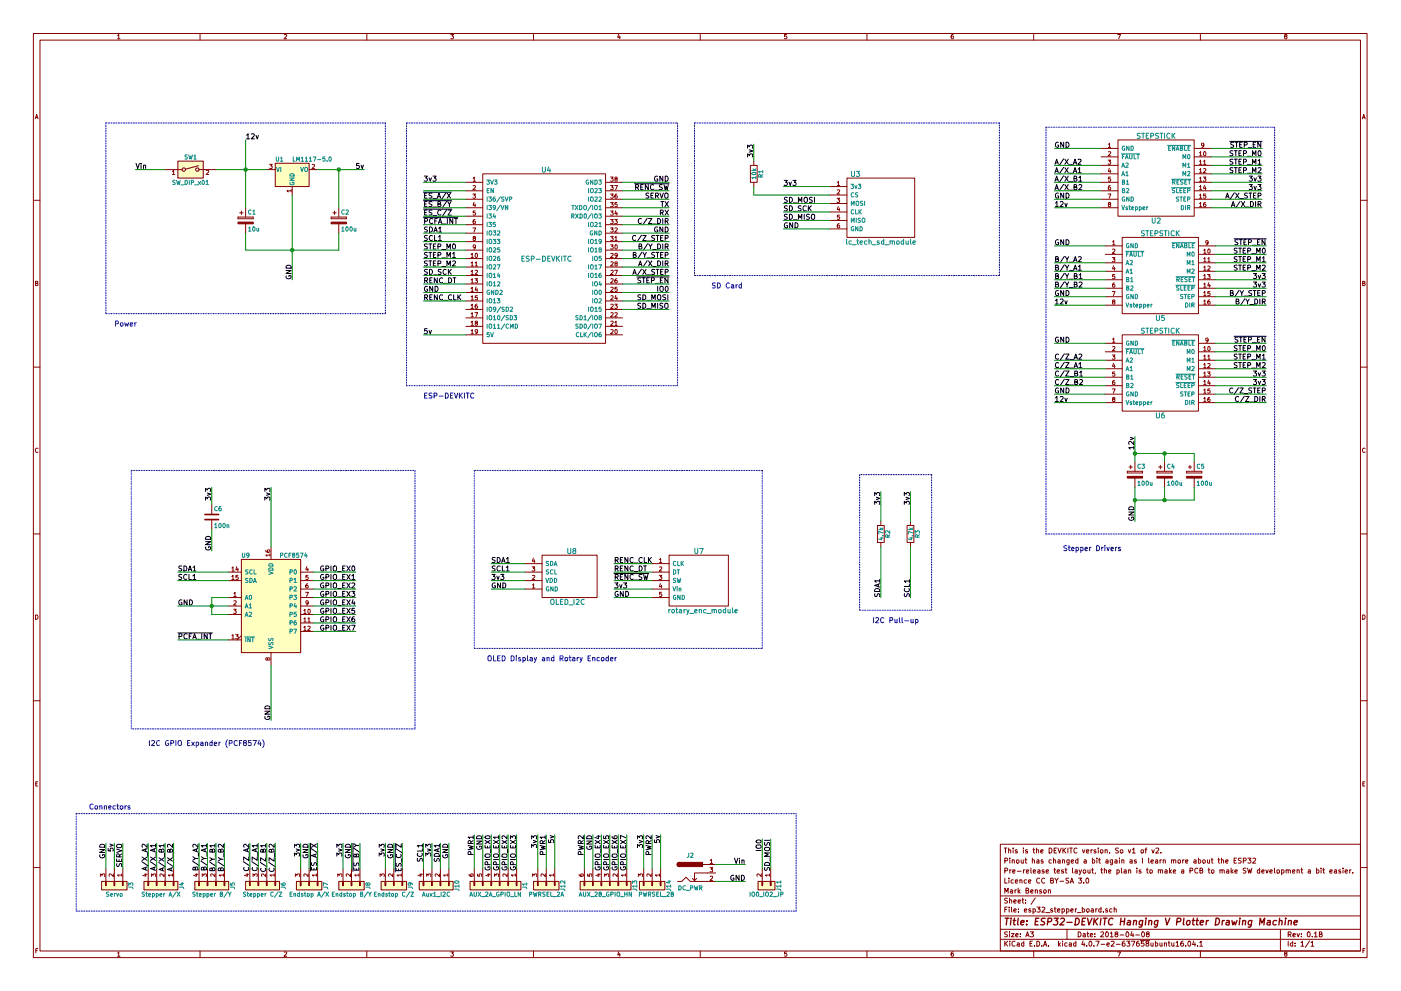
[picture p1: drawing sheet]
EESchema Schematic File Version 2
LIBS:power
LIBS:device
LIBS:switches
LIBS:relays
LIBS:motors
LIBS:transistors
LIBS:conn
LIBS:linear
LIBS:regul
LIBS:74xx
LIBS:cmos4000
LIBS:adc-dac
LIBS:memory
LIBS:xilinx
LIBS:microcontrollers
LIBS:dsp
LIBS:microchip
LIBS:analog_switches
LIBS:motorola
LIBS:texas
LIBS:intel
LIBS:audio
LIBS:interface
LIBS:digital-audio
LIBS:philips
LIBS:display
LIBS:cypress
LIBS:siliconi
LIBS:opto
LIBS:atmel
LIBS:contrib
LIBS:valves
LIBS:custom
LIBS:esp32_stepper_board-cache
EELAYER 25 0
EELAYER END
$Descr A3 16535 11693
encoding utf-8
Sheet 1 1
Title "ESP32-DEVKITC Hanging V Plotter Drawing Machine"
Date "2018-04-08"
Rev "0.1B"
Comp "Mark Benson"
Comment1 "Licence CC BY-SA 3.0"
Comment2 "Pre-release test layout, the plan is to make a PCB to make SW development a bit easier."
Comment3 "Pinout has changed a bit again as I learn more about the ESP32"
Comment4 "This is the DEVKITC version. So v1 of v2."
$EndDescr
Text Label 9250 2500 0    60   ~ 0
SD_SCK
Text Label 9250 2200 0    60   ~ 0
3v3
Text Label 9250 2700 0    60   ~ 0
GND
Text Label 9250 2400 0    60   ~ 0
SD_MOSI
Text Label 9250 2600 0    60   ~ 0
SD_MISO
$Comp
L R R1
U 1 1
P 8900 2050
F 0 "R1" V 8980 2050 50  0000 C CNN
F 1 "10k" V 8900 2050 50  0000 C CNN
F 2 "Resistors_ThroughHole:R_Axial_DIN0204_L3.6mm_D1.6mm_P1.90mm_Vertical" V 8830 2050 50  0001 C CNN
F 3 "" H 8900 2050 50  0001 C CNN
	1    8900 2050
	1    0    0    -1  
$EndComp
Text Label 7900 3650 2    60   ~ 0
SD_MISO
Text Label 5000 3250 0    60   ~ 0
SD_SCK
Text Label 7900 3550 2    60   ~ 0
SD_MOSI
Text Label 5000 3450 0    60   ~ 0
GND
Text Label 7900 2150 2    60   ~ 0
GND
Text Label 7900 2750 2    60   ~ 0
GND
Text Label 5000 2150 0    60   ~ 0
3v3
$Comp
L STEPSTICK U2
U 1 1
P 13650 2100
F 0 "U2" H 13650 1600 60  0000 C CNN
F 1 "STEPSTICK" H 13650 2600 60  0000 C CNN
F 2 "custom:Stepstick" H 13700 1650 60  0001 C CNN
F 3 "" H 13700 1650 60  0000 C CNN
	1    13650 2100
	1    0    0    -1  
$EndComp
$Comp
L STEPSTICK U5
U 1 1
P 13700 3250
F 0 "U5" H 13700 2750 60  0000 C CNN
F 1 "STEPSTICK" H 13700 3750 60  0000 C CNN
F 2 "custom:Stepstick" H 13750 2800 60  0001 C CNN
F 3 "" H 13750 2800 60  0000 C CNN
	1    13700 3250
	1    0    0    -1  
$EndComp
$Comp
L STEPSTICK U6
U 1 1
P 13700 4400
F 0 "U6" H 13700 3900 60  0000 C CNN
F 1 "STEPSTICK" H 13700 4900 60  0000 C CNN
F 2 "custom:Stepstick" H 13750 3950 60  0001 C CNN
F 3 "" H 13750 3950 60  0000 C CNN
	1    13700 4400
	1    0    0    -1  
$EndComp
Text Label 12450 1750 0    60   ~ 0
GND
Text Label 12450 2450 0    60   ~ 0
12v
Text Label 12450 2350 0    60   ~ 0
GND
Text Label 12450 2900 0    60   ~ 0
GND
Text Label 12450 3500 0    60   ~ 0
GND
Text Label 12450 4050 0    60   ~ 0
GND
Text Label 12450 4650 0    60   ~ 0
GND
Text Label 12450 3600 0    60   ~ 0
12v
Text Label 12450 4750 0    60   ~ 0
12v
Text Label 12450 1950 0    60   ~ 0
A/X_A2
Text Label 12450 2050 0    60   ~ 0
A/X_A1
Text Label 12450 2150 0    60   ~ 0
A/X_B1
Text Label 12450 2250 0    60   ~ 0
A/X_B2
Text Label 14900 1750 2    60   ~ 0
~STEP_EN
Text Label 14900 1850 2    60   ~ 0
STEP_M0
Text Label 14900 1950 2    60   ~ 0
STEP_M1
Text Label 14900 2050 2    60   ~ 0
STEP_M2
Text Label 14900 2350 2    60   ~ 0
A/X_STEP
Text Label 14900 2450 2    60   ~ 0
A/X_DIR
Text Label 12450 3100 0    60   ~ 0
B/Y_A2
Text Label 12450 3200 0    60   ~ 0
B/Y_A1
Text Label 12450 3300 0    60   ~ 0
B/Y_B1
Text Label 12450 3400 0    60   ~ 0
B/Y_B2
Text Label 12450 4250 0    60   ~ 0
C/Z_A2
Text Label 12450 4350 0    60   ~ 0
C/Z_A1
Text Label 12450 4450 0    60   ~ 0
C/Z_B1
Text Label 12450 4550 0    60   ~ 0
C/Z_B2
Text Label 14950 2900 2    60   ~ 0
~STEP_EN
Text Label 14950 4050 2    60   ~ 0
~STEP_EN
Text Label 14950 3000 2    60   ~ 0
STEP_M0
Text Label 14950 3100 2    60   ~ 0
STEP_M1
Text Label 14950 3200 2    60   ~ 0
STEP_M2
Text Label 14950 3500 2    60   ~ 0
B/Y_STEP
Text Label 14950 3600 2    60   ~ 0
B/Y_DIR
Text Label 14950 4150 2    60   ~ 0
STEP_M0
Text Label 14950 4250 2    60   ~ 0
STEP_M1
Text Label 14950 4350 2    60   ~ 0
STEP_M2
Text Label 14950 4650 2    60   ~ 0
C/Z_STEP
Text Label 14950 4750 2    60   ~ 0
C/Z_DIR
Text Label 7900 3350 2    60   ~ 0
~STEP_EN
Text Label 7900 2450 2    60   ~ 0
TX
Text Label 7900 2550 2    60   ~ 0
RX
Text Label 7900 3150 2    60   ~ 0
A/X_DIR
Text Label 7900 3050 2    60   ~ 0
B/Y_STEP
Text Label 7900 2950 2    60   ~ 0
B/Y_DIR
Text Label 7900 2850 2    60   ~ 0
C/Z_STEP
Text Label 7900 2650 2    60   ~ 0
C/Z_DIR
Text Label 7900 2350 2    60   ~ 0
SERVO
Text Label 7250 6950 0    60   ~ 0
3v3
Text Label 7250 7050 0    60   ~ 0
GND
Text Label 7250 6850 0    60   ~ 0
~RENC_SW
Text Label 7250 6750 0    60   ~ 0
RENC_DT
Text Label 7250 6650 0    60   ~ 0
RENC_CLK
$Comp
L Conn_01x03 J3
U 1 1
P 1350 10450
F 0 "J3" H 1350 10650 50  0000 C CNN
F 1 "Servo" V 1450 10450 50  0000 C CNN
F 2 "Connectors_JST:JST_PH_B3B-PH-K_03x2.00mm_Straight" H 1350 10450 50  0001 C CNN
F 3 "" H 1350 10450 50  0001 C CNN
	1    1350 10450
	0    1    1    0   
$EndComp
Text Label 1450 9950 3    60   ~ 0
SERVO
Text Label 1350 9950 3    60   ~ 0
5v
Text Label 1250 9950 3    60   ~ 0
GND
$Comp
L Conn_01x04 J4
U 1 1
P 1950 10450
F 0 "J4" H 1950 10650 50  0000 C CNN
F 1 "Stepper A/X" V 2050 10400 50  0000 C CNN
F 2 "Connectors_JST:JST_PH_B4B-PH-K_04x2.00mm_Straight" H 1950 10450 50  0001 C CNN
F 3 "" H 1950 10450 50  0001 C CNN
	1    1950 10450
	0    1    1    0   
$EndComp
Text Label 1750 9950 3    60   ~ 0
A/X_A2
Text Label 1850 9950 3    60   ~ 0
A/X_A1
Text Label 1950 9950 3    60   ~ 0
A/X_B1
Text Label 2050 9950 3    60   ~ 0
A/X_B2
$Comp
L Conn_01x04 J5
U 1 1
P 2550 10450
F 0 "J5" H 2550 10650 50  0000 C CNN
F 1 "Stepper B/Y" V 2650 10400 50  0000 C CNN
F 2 "Connectors_JST:JST_PH_B4B-PH-K_04x2.00mm_Straight" H 2550 10450 50  0001 C CNN
F 3 "" H 2550 10450 50  0001 C CNN
	1    2550 10450
	0    1    1    0   
$EndComp
Text Label 2350 9950 3    60   ~ 0
B/Y_A2
Text Label 2450 9950 3    60   ~ 0
B/Y_A1
Text Label 2550 9950 3    60   ~ 0
B/Y_B1
Text Label 2650 9950 3    60   ~ 0
B/Y_B2
$Comp
L Conn_01x04 J6
U 1 1
P 3150 10450
F 0 "J6" H 3150 10650 50  0000 C CNN
F 1 "Stepper C/Z" V 3250 10400 50  0000 C CNN
F 2 "Connectors_JST:JST_PH_B4B-PH-K_04x2.00mm_Straight" H 3150 10450 50  0001 C CNN
F 3 "" H 3150 10450 50  0001 C CNN
	1    3150 10450
	0    1    1    0   
$EndComp
Text Label 2950 9950 3    60   ~ 0
C/Z_A2
Text Label 3050 9950 3    60   ~ 0
C/Z_A1
Text Label 3150 9950 3    60   ~ 0
C/Z_B1
Text Label 3250 9950 3    60   ~ 0
C/Z_B2
$Comp
L Jack-DC J2
U 1 1
P 8150 10300
F 0 "J2" H 8150 10510 50  0000 C CNN
F 1 "DC_PWR" H 8150 10125 50  0000 C CNN
F 2 "Connect:BARREL_JACK" H 8200 10260 50  0001 C CNN
F 3 "" H 8200 10260 50  0001 C CNN
	1    8150 10300
	1    0    0    -1  
$EndComp
Text Label 8800 10400 2    60   ~ 0
GND
Text Label 8800 10200 2    60   ~ 0
Vin
$Comp
L OLED_I2C U8
U 1 1
P 6750 6800
F 0 "U8" H 6750 7100 60  0000 C CNN
F 1 "OLED_I2C" H 6700 6500 60  0000 C CNN
F 2 "custom:ssd1306_oled_0.96in" H 6650 7000 60  0001 C CNN
F 3 "" H 6650 7000 60  0001 C CNN
	1    6750 6800
	1    0    0    -1  
$EndComp
Text Label 5800 6950 0    60   ~ 0
GND
Text Label 5800 6850 0    60   ~ 0
3v3
$Comp
L Conn_01x03 J7
U 1 1
P 3650 10450
F 0 "J7" H 3650 10650 50  0000 C CNN
F 1 "Endstop A/X" V 3750 10450 50  0000 C CNN
F 2 "Connectors_JST:JST_PH_B3B-PH-K_03x2.00mm_Straight" H 3650 10450 50  0001 C CNN
F 3 "" H 3650 10450 50  0001 C CNN
	1    3650 10450
	0    1    1    0   
$EndComp
Text Label 3750 9950 3    60   ~ 0
~ES_A/X
Text Label 3650 9950 3    60   ~ 0
GND
Text Label 3550 9950 3    60   ~ 0
3v3
$Comp
L Conn_01x03 J8
U 1 1
P 4150 10450
F 0 "J8" H 4150 10650 50  0000 C CNN
F 1 "Endstop B/Y" V 4250 10450 50  0000 C CNN
F 2 "Connectors_JST:JST_PH_B3B-PH-K_03x2.00mm_Straight" H 4150 10450 50  0001 C CNN
F 3 "" H 4150 10450 50  0001 C CNN
	1    4150 10450
	0    1    1    0   
$EndComp
Text Label 4250 9950 3    60   ~ 0
~ES_B/Y
Text Label 4150 9950 3    60   ~ 0
GND
Text Label 4050 9950 3    60   ~ 0
3v3
$Comp
L Conn_01x03 J9
U 1 1
P 4650 10450
F 0 "J9" H 4650 10650 50  0000 C CNN
F 1 "Endstop C/Z" V 4750 10450 50  0000 C CNN
F 2 "Connectors_JST:JST_PH_B3B-PH-K_03x2.00mm_Straight" H 4650 10450 50  0001 C CNN
F 3 "" H 4650 10450 50  0001 C CNN
	1    4650 10450
	0    1    1    0   
$EndComp
Text Label 4750 9950 3    60   ~ 0
~ES_C/Z
Text Label 4650 9950 3    60   ~ 0
GND
Text Label 4550 9950 3    60   ~ 0
3v3
Text Label 5800 6650 0    60   ~ 0
SDA1
Text Label 5800 6750 0    60   ~ 0
SCL1
Text Notes 5750 7800 0    60   ~ 0
OLED Display and Rotary Encoder
Text Notes 1050 9550 0    60   ~ 0
Connectors
Text Notes 5000 4700 0    60   ~ 0
ESP-DEVKITC
Text Notes 12550 6500 0    60   ~ 0
Stepper Drivers
Text Notes 8400 3400 0    60   ~ 0
SD Card
$Comp
L PCF8574 U9
U 1 1
P 3200 7150
F 0 "U9" H 2850 7750 50  0000 L CNN
F 1 "PCF8574" H 3300 7750 50  0000 L CNN
F 2 "Housings_DIP:DIP-16_W7.62mm" H 3200 7150 50  0001 C CNN
F 3 "" H 3200 7150 50  0001 C CNN
	1    3200 7150
	1    0    0    -1  
$EndComp
Text Label 3200 8500 1    60   ~ 0
GND
Text Label 2500 5750 3    60   ~ 0
3v3
Text Label 2100 7150 0    60   ~ 0
GND
Text Label 2100 6750 0    60   ~ 0
SDA1
Text Label 2100 6850 0    60   ~ 0
SCL1
Text Label 5000 2750 0    60   ~ 0
SDA1
Text Label 5000 2850 0    60   ~ 0
SCL1
Text Label 2100 7550 0    60   ~ 0
~PCFA_INT
Text Label 5000 2650 0    60   ~ 0
~PCFA_INT
Text Notes 1750 8800 0    60   ~ 0
I2C GPIO Expander (PCF8574)
$Comp
L CP C3
U 1 1
P 13400 5600
F 0 "C3" H 13425 5700 50  0000 L CNN
F 1 "100u" H 13425 5500 50  0000 L CNN
F 2 "custom:C_Radial_lying_flat_D8_L11_P2.5" H 13438 5450 50  0001 C CNN
F 3 "" H 13400 5600 50  0001 C CNN
	1    13400 5600
	1    0    0    -1  
$EndComp
$Comp
L CP C4
U 1 1
P 13750 5600
F 0 "C4" H 13775 5700 50  0000 L CNN
F 1 "100u" H 13775 5500 50  0000 L CNN
F 2 "custom:C_Radial_lying_flat_D8_L11_P2.5" H 13788 5450 50  0001 C CNN
F 3 "" H 13750 5600 50  0001 C CNN
	1    13750 5600
	1    0    0    -1  
$EndComp
$Comp
L CP C5
U 1 1
P 14100 5600
F 0 "C5" H 14125 5700 50  0000 L CNN
F 1 "100u" H 14125 5500 50  0000 L CNN
F 2 "custom:C_Radial_lying_flat_D8_L11_P2.5" H 14138 5450 50  0001 C CNN
F 3 "" H 14100 5600 50  0001 C CNN
	1    14100 5600
	1    0    0    -1  
$EndComp
Text Label 13400 6150 1    60   ~ 0
GND
Text Label 13400 5150 3    60   ~ 0
12v
$Comp
L C C6
U 1 1
P 2500 6100
F 0 "C6" H 2525 6200 50  0000 L CNN
F 1 "100n" H 2525 6000 50  0000 L CNN
F 2 "Capacitors_ThroughHole:C_Disc_D4.3mm_W1.9mm_P5.00mm" H 2538 5950 50  0001 C CNN
F 3 "" H 2500 6100 50  0001 C CNN
	1    2500 6100
	1    0    0    -1  
$EndComp
Text Label 2500 6500 1    60   ~ 0
GND
Text Label 3200 5750 3    60   ~ 0
3v3
Text Label 5000 2950 0    60   ~ 0
STEP_M0
Text Label 5000 3050 0    60   ~ 0
STEP_M1
Text Label 5000 3150 0    60   ~ 0
STEP_M2
Text Label 5000 2350 0    60   ~ 0
~ES_A/X
Text Label 5000 2450 0    60   ~ 0
~ES_B/Y
Text Label 5000 2550 0    60   ~ 0
~ES_C/Z
Text Label 7900 2250 2    60   ~ 0
~RENC_SW
Text Label 5000 3550 0    60   ~ 0
RENC_CLK
Text Label 5000 3350 0    60   ~ 0
RENC_DT
Text Label 7000 9850 3    60   ~ 0
GND
Text Label 7600 9850 3    60   ~ 0
3v3
Text Label 6550 9850 3    60   ~ 0
5v
Text Label 4200 6750 2    60   ~ 0
GPIO_EX0
Text Label 4200 6850 2    60   ~ 0
GPIO_EX1
Text Label 4200 6950 2    60   ~ 0
GPIO_EX2
Text Label 4200 7050 2    60   ~ 0
GPIO_EX3
Text Label 4200 7150 2    60   ~ 0
GPIO_EX4
Text Label 4200 7250 2    60   ~ 0
GPIO_EX5
Text Label 4200 7350 2    60   ~ 0
GPIO_EX6
Text Label 4200 7450 2    60   ~ 0
GPIO_EX7
Text Label 5800 9850 3    60   ~ 0
GPIO_EX0
Text Label 5900 9850 3    60   ~ 0
GPIO_EX1
Text Label 6000 9850 3    60   ~ 0
GPIO_EX2
Text Label 6100 9850 3    60   ~ 0
GPIO_EX3
Text Label 7100 9850 3    60   ~ 0
GPIO_EX4
Text Label 7200 9850 3    60   ~ 0
GPIO_EX5
Text Label 7300 9850 3    60   ~ 0
GPIO_EX6
Text Label 7400 9850 3    60   ~ 0
GPIO_EX7
$Comp
L Conn_01x04 J10
U 1 1
P 5200 10450
F 0 "J10" H 5200 10650 50  0000 C CNN
F 1 "Aux1_I2C" V 5300 10400 50  0000 C CNN
F 2 "Connectors_JST:JST_PH_B4B-PH-K_04x2.00mm_Straight" H 5200 10450 50  0001 C CNN
F 3 "" H 5200 10450 50  0001 C CNN
	1    5200 10450
	0    1    1    0   
$EndComp
Text Label 5300 9950 3    60   ~ 0
GND
Text Label 5100 9950 3    60   ~ 0
3v3
Text Label 5200 9950 3    60   ~ 0
SDA1
Text Label 5000 9950 3    60   ~ 0
SCL1
$Comp
L R R2
U 1 1
P 10400 6300
F 0 "R2" V 10480 6300 50  0000 C CNN
F 1 "4.7k" V 10400 6300 50  0000 C CNN
F 2 "Resistors_ThroughHole:R_Axial_DIN0204_L3.6mm_D1.6mm_P1.90mm_Vertical" V 10330 6300 50  0001 C CNN
F 3 "" H 10400 6300 50  0001 C CNN
	1    10400 6300
	1    0    0    -1  
$EndComp
Text Notes 10300 7350 0    60   ~ 0
I2C Pull-up
Text Label 10400 5800 3    60   ~ 0
3v3
$Comp
L R R3
U 1 1
P 10750 6300
F 0 "R3" V 10830 6300 50  0000 C CNN
F 1 "4.7k" V 10750 6300 50  0000 C CNN
F 2 "Resistors_ThroughHole:R_Axial_DIN0204_L3.6mm_D1.6mm_P1.90mm_Vertical" V 10680 6300 50  0001 C CNN
F 3 "" H 10750 6300 50  0001 C CNN
	1    10750 6300
	1    0    0    -1  
$EndComp
Text Label 10750 5800 3    60   ~ 0
3v3
Text Label 10400 7050 1    60   ~ 0
SDA1
Text Label 10750 7050 1    60   ~ 0
SCL1
Text Label 14900 2150 2    60   ~ 0
3v3
Text Label 14900 2250 2    60   ~ 0
3v3
Text Label 14950 3300 2    60   ~ 0
3v3
Text Label 14950 3400 2    60   ~ 0
3v3
Text Label 14950 4450 2    60   ~ 0
3v3
Text Label 14950 4550 2    60   ~ 0
3v3
Text Label 7900 3250 2    60   ~ 0
A/X_STEP
$Comp
L ESP-DEVKITC U4
U 1 1
P 6450 2800
F 0 "U4" H 6450 3600 60  0000 C CNN
F 1 "ESP-DEVKITC" H 6450 2550 60  0000 C CNN
F 2 "custom:DEVKITC" H 6300 2900 60  0001 C CNN
F 3 "" H 6300 2900 60  0001 C CNN
	1    6450 2800
	1    0    0    -1  
$EndComp
Text Label 5000 3950 0    60   ~ 0
5v
Text Label 7900 3450 2    60   ~ 0
IO0
$Comp
L Conn_01x02 J11
U 1 1
P 9100 10450
F 0 "J11" H 9100 10550 50  0000 C CNN
F 1 "IO0_IO2_JP" V 9200 10400 50  0000 C CNN
F 2 "Pin_Headers:Pin_Header_Straight_1x02_Pitch2.54mm" H 9100 10450 50  0001 C CNN
F 3 "" H 9100 10450 50  0001 C CNN
	1    9100 10450
	0    1    1    0   
$EndComp
Text Label 9000 9900 3    60   ~ 0
IO0
Text Label 9100 9900 3    60   ~ 0
SD_MOSI
$Comp
L LM1117-5.0 U1
U 1 1
P 3450 2000
F 0 "U1" H 3300 2125 50  0000 C CNN
F 1 "LM1117-5.0" H 3450 2125 50  0000 L CNN
F 2 "TO_SOT_Packages_THT:TO-220-3_Vertical" H 3450 2000 50  0001 C CNN
F 3 "" H 3450 2000 50  0001 C CNN
	1    3450 2000
	1    0    0    -1  
$EndComp
$Comp
L CP C1
U 1 1
P 2900 2600
F 0 "C1" H 2925 2700 50  0000 L CNN
F 1 "10u" H 2925 2500 50  0000 L CNN
F 2 "Capacitors_ThroughHole:CP_Radial_D8.0mm_P2.50mm" H 2938 2450 50  0001 C CNN
F 3 "" H 2900 2600 50  0001 C CNN
	1    2900 2600
	1    0    0    -1  
$EndComp
$Comp
L CP C2
U 1 1
P 4000 2600
F 0 "C2" H 4025 2700 50  0000 L CNN
F 1 "100u" H 4025 2500 50  0000 L CNN
F 2 "Capacitors_ThroughHole:CP_Radial_D8.0mm_P2.50mm" H 4038 2450 50  0001 C CNN
F 3 "" H 4000 2600 50  0001 C CNN
	1    4000 2600
	1    0    0    -1  
$EndComp
Wire Wire Line
	5500 3250 5000 3250
Wire Wire Line
	5500 3450 5000 3450
Wire Wire Line
	5500 2150 5000 2150
Wire Wire Line
	7350 2150 7900 2150
Wire Wire Line
	7350 2250 7900 2250
Wire Wire Line
	5500 2250 5000 2250
Wire Wire Line
	7350 3450 7900 3450
Wire Wire Line
	13000 1750 12450 1750
Wire Wire Line
	12450 1950 13000 1950
Wire Wire Line
	13000 2050 12450 2050
Wire Wire Line
	13000 2150 12450 2150
Wire Wire Line
	13000 2250 12450 2250
Wire Wire Line
	13000 2350 12450 2350
Wire Wire Line
	14300 1850 14900 1850
Wire Wire Line
	14300 1950 14900 1950
Wire Wire Line
	14300 2050 14900 2050
Wire Wire Line
	14300 2150 14900 2150
Wire Wire Line
	14300 2250 14900 2250
Wire Wire Line
	14300 2350 14900 2350
Wire Wire Line
	14300 2450 14900 2450
Wire Wire Line
	14300 1750 14900 1750
Wire Wire Line
	14350 3400 14950 3400
Wire Wire Line
	14950 3300 14350 3300
Wire Wire Line
	14350 4450 14950 4450
Wire Wire Line
	14950 4550 14350 4550
Wire Wire Line
	13000 2450 12450 2450
Wire Wire Line
	13050 2900 12450 2900
Wire Wire Line
	13050 3100 12450 3100
Wire Wire Line
	13050 3200 12450 3200
Wire Wire Line
	13050 3300 12450 3300
Wire Wire Line
	13050 3400 12450 3400
Wire Wire Line
	13050 3500 12450 3500
Wire Wire Line
	13050 3600 12450 3600
Wire Wire Line
	13050 4050 12450 4050
Wire Wire Line
	13050 4250 12450 4250
Wire Wire Line
	13050 4350 12450 4350
Wire Wire Line
	13050 4450 12450 4450
Wire Wire Line
	13050 4550 12450 4550
Wire Wire Line
	13050 4650 12450 4650
Wire Wire Line
	13050 4750 12450 4750
Wire Wire Line
	14350 2900 14950 2900
Wire Wire Line
	14350 3000 14950 3000
Wire Wire Line
	14350 3100 14950 3100
Wire Wire Line
	14350 3200 14950 3200
Wire Wire Line
	14350 3500 14950 3500
Wire Wire Line
	14350 3600 14950 3600
Wire Wire Line
	14350 4050 14950 4050
Wire Wire Line
	14350 4150 14950 4150
Wire Wire Line
	14350 4250 14950 4250
Wire Wire Line
	14350 4350 14950 4350
Wire Wire Line
	14350 4650 14950 4650
Wire Wire Line
	14350 4750 14950 4750
Wire Wire Line
	7350 3350 7900 3350
Wire Wire Line
	7350 3250 7900 3250
Wire Wire Line
	7350 3150 7900 3150
Wire Wire Line
	7350 3050 7900 3050
Wire Wire Line
	7350 2850 7900 2850
Wire Wire Line
	7350 2750 7900 2750
Wire Wire Line
	7350 2650 7900 2650
Wire Wire Line
	7350 2550 7900 2550
Wire Wire Line
	7350 2450 7900 2450
Wire Wire Line
	7350 2350 7900 2350
Wire Wire Line
	5500 2550 5000 2550
Wire Wire Line
	5500 2650 5000 2650
Wire Wire Line
	5500 2750 5000 2750
Wire Wire Line
	5500 2850 5000 2850
Wire Wire Line
	5500 2950 5000 2950
Wire Wire Line
	5500 3050 5000 3050
Wire Wire Line
	5500 3150 5000 3150
Wire Wire Line
	5500 3350 5000 3350
Wire Wire Line
	1250 10250 1250 9950
Wire Wire Line
	1350 9950 1350 10250
Wire Wire Line
	1450 10250 1450 9950
Wire Wire Line
	1750 10250 1750 9950
Wire Wire Line
	1850 10250 1850 9950
Wire Wire Line
	1950 9950 1950 10250
Wire Wire Line
	2050 9950 2050 10250
Wire Wire Line
	2350 10250 2350 9950
Wire Wire Line
	2450 10250 2450 9950
Wire Wire Line
	2550 9950 2550 10250
Wire Wire Line
	2650 9950 2650 10250
Wire Wire Line
	2950 10250 2950 9950
Wire Wire Line
	3050 10250 3050 9950
Wire Wire Line
	3150 9950 3150 10250
Wire Wire Line
	3250 9950 3250 10250
Wire Wire Line
	8450 10400 8800 10400
Wire Wire Line
	8450 10200 8800 10200
Wire Wire Line
	6200 6950 5800 6950
Wire Wire Line
	6200 6850 5800 6850
Wire Wire Line
	6200 6750 5800 6750
Wire Wire Line
	6200 6650 5800 6650
Wire Wire Line
	3750 10250 3750 9950
Wire Wire Line
	3650 9950 3650 10250
Wire Wire Line
	3550 9950 3550 10250
Wire Wire Line
	4250 10250 4250 9950
Wire Wire Line
	4150 9950 4150 10250
Wire Wire Line
	4050 9950 4050 10250
Wire Wire Line
	4750 10250 4750 9950
Wire Wire Line
	4650 9950 4650 10250
Wire Wire Line
	4550 9950 4550 10250
Wire Notes Line
	9000 7650 9000 5550
Wire Notes Line
	9000 5550 5600 5550
Wire Notes Line
	5600 5550 5600 7650
Wire Notes Line
	5600 7650 9000 7650
Wire Notes Line
	900  9600 9400 9600
Wire Notes Line
	900  9600 900  10750
Wire Notes Line
	900  10750 9400 10750
Wire Notes Line
	12350 1500 15050 1500
Wire Notes Line
	15050 1500 15050 6300
Wire Notes Line
	12350 1500 12350 6300
Wire Notes Line
	8200 1450 8200 3250
Wire Notes Line
	8200 3250 11800 3250
Wire Notes Line
	11800 3250 11800 1450
Wire Notes Line
	11800 1450 8200 1450
Wire Notes Line
	4800 1450 8000 1450
Wire Notes Line
	4800 1450 4800 4550
Wire Notes Line
	4800 4550 8000 4550
Wire Notes Line
	8000 4550 8000 1450
Wire Wire Line
	3200 5750 3200 6450
Wire Wire Line
	3200 7850 3200 8500
Wire Wire Line
	2700 6750 2100 6750
Wire Wire Line
	2700 6850 2100 6850
Wire Wire Line
	2700 7550 2100 7550
Wire Wire Line
	2700 7050 2500 7050
Wire Wire Line
	2500 7050 2500 7250
Wire Wire Line
	2500 7250 2700 7250
Wire Wire Line
	2100 7150 2700 7150
Connection ~ 2500 7150
Wire Wire Line
	3700 6850 4200 6850
Wire Wire Line
	3700 6750 4200 6750
Wire Wire Line
	3700 6950 4200 6950
Wire Wire Line
	3700 7050 4200 7050
Wire Wire Line
	3700 7150 4200 7150
Wire Wire Line
	3700 7250 4200 7250
Wire Wire Line
	3700 7350 4200 7350
Wire Wire Line
	3700 7450 4200 7450
Wire Notes Line
	1550 5550 4900 5550
Wire Notes Line
	4900 5550 4900 8600
Wire Notes Line
	4900 8600 1550 8600
Wire Notes Line
	1550 8600 1550 5550
Wire Wire Line
	13400 5150 13400 5450
Wire Wire Line
	13400 5750 13400 6150
Wire Wire Line
	13400 5350 14100 5350
Connection ~ 13400 5350
Wire Wire Line
	13750 5450 13750 5350
Connection ~ 13750 5350
Wire Wire Line
	13400 5900 14100 5900
Connection ~ 13400 5900
Wire Wire Line
	13750 5750 13750 5900
Connection ~ 13750 5900
Wire Wire Line
	14100 5350 14100 5450
Wire Wire Line
	14100 5900 14100 5750
Wire Wire Line
	2500 5950 2500 5750
Wire Wire Line
	2500 6250 2500 6500
Wire Notes Line
	12350 6300 15050 6300
Wire Wire Line
	5500 2350 5000 2350
Wire Wire Line
	5500 2450 5000 2450
Wire Wire Line
	5300 10250 5300 9950
Wire Wire Line
	5200 10250 5200 9950
Wire Wire Line
	5100 10250 5100 9950
Wire Wire Line
	5000 10250 5000 9950
Wire Notes Line
	10150 5600 10150 7200
Wire Notes Line
	10150 7200 11000 7200
Wire Notes Line
	11000 7200 11000 5600
Wire Notes Line
	11000 5600 10150 5600
Wire Wire Line
	10400 5800 10400 6150
Wire Wire Line
	10750 6150 10750 5800
Wire Wire Line
	10400 6450 10400 7050
Wire Wire Line
	10750 6450 10750 7050
Wire Wire Line
	7350 2950 7900 2950
Wire Wire Line
	5500 3950 5000 3950
Wire Wire Line
	5500 3550 5000 3550
Wire Wire Line
	7350 3550 7900 3550
Wire Wire Line
	7350 3650 7900 3650
Wire Wire Line
	9100 9900 9100 10250
Wire Wire Line
	9000 9900 9000 10250
Wire Notes Line
	9400 10750 9400 9600
Wire Wire Line
	2550 2000 3150 2000
Wire Wire Line
	3750 2000 4300 2000
Wire Wire Line
	4000 2450 4000 2000
Connection ~ 4000 2000
Wire Wire Line
	2900 1650 2900 2450
Connection ~ 2900 2000
Wire Wire Line
	2900 2750 2900 2950
Wire Wire Line
	2900 2950 4000 2950
Wire Wire Line
	4000 2950 4000 2750
Wire Wire Line
	3450 2300 3450 3300
Connection ~ 3450 2950
Text Label 2900 1650 0    60   ~ 0
12v
Text Label 1600 2000 0    60   ~ 0
Vin
Text Label 3450 3300 1    60   ~ 0
GND
Wire Notes Line
	1250 1450 1250 3700
Wire Notes Line
	1250 3700 4550 3700
Wire Notes Line
	1250 1450 4550 1450
Text Notes 1350 3850 0    60   ~ 0
Power
$Comp
L rotary_enc_module U7
U 1 1
P 7700 6650
F 0 "U7" H 8250 6800 60  0000 C CNN
F 1 "rotary_enc_module" H 8300 6100 60  0000 C CNN
F 2 "custom:ky-040-rotary-encoder-module" H 7700 6650 60  0001 C CNN
F 3 "" H 7700 6650 60  0001 C CNN
	1    7700 6650
	1    0    0    -1  
$EndComp
Wire Wire Line
	7700 6650 7250 6650
Wire Wire Line
	7250 6750 7700 6750
Wire Wire Line
	7700 6850 7250 6850
Wire Wire Line
	7250 6950 7700 6950
Wire Wire Line
	7250 7050 7700 7050
$Comp
L lc_tech_sd_module U3
U 1 1
P 9800 2200
F 0 "U3" H 10100 2350 60  0000 C CNN
F 1 "lc_tech_sd_module" H 10400 1550 60  0000 C CNN
F 2 "custom:lc_tech_sd_module" H 9800 2200 60  0001 C CNN
F 3 "" H 9800 2200 60  0001 C CNN
	1    9800 2200
	1    0    0    -1  
$EndComp
Wire Wire Line
	9800 2200 9250 2200
Wire Wire Line
	8900 2300 9800 2300
Wire Wire Line
	9800 2400 9250 2400
Wire Wire Line
	9250 2500 9800 2500
Wire Wire Line
	9800 2600 9250 2600
Wire Wire Line
	9250 2700 9800 2700
Wire Wire Line
	8900 2300 8900 2200
Wire Wire Line
	8900 1900 8900 1700
Text Label 8900 1700 3    60   ~ 0
3v3
$Comp
L SW_DIP_x01 SW1
U 1 1
P 2250 2000
F 0 "SW1" H 2250 2150 50  0000 C CNN
F 1 "SW_DIP_x01" H 2250 1850 50  0000 C CNN
F 2 "custom:SlideSw" H 2250 2000 50  0001 C CNN
F 3 "" H 2250 2000 50  0001 C CNN
	1    2250 2000
	1    0    0    -1  
$EndComp
Wire Wire Line
	1950 2000 1600 2000
Wire Notes Line
	4550 1450 4550 3700
Text Label 4300 2000 2    60   ~ 0
5v
$Comp
L Conn_01x06 J1
U 1 1
P 5900 10450
F 0 "J1" H 5900 10750 50  0000 C CNN
F 1 "AUX_2A_GPIO_LN" V 6000 10400 50  0000 C CNN
F 2 "Connectors_JST:JST_PH_B6B-PH-K_06x2.00mm_Straight" H 5900 10450 50  0001 C CNN
F 3 "" H 5900 10450 50  0001 C CNN
	1    5900 10450
	0    1    1    0   
$EndComp
$Comp
L Conn_01x06 J13
U 1 1
P 7200 10450
F 0 "J13" H 7200 10750 50  0000 C CNN
F 1 "AUX_2B_GPIO_HN" V 7300 10400 50  0000 C CNN
F 2 "Connectors_JST:JST_PH_B6B-PH-K_06x2.00mm_Straight" H 7200 10450 50  0001 C CNN
F 3 "" H 7200 10450 50  0001 C CNN
	1    7200 10450
	0    1    1    0   
$EndComp
Wire Wire Line
	5600 9850 5600 10250
Wire Wire Line
	5700 9850 5700 10250
Wire Wire Line
	5800 9850 5800 10250
Wire Wire Line
	5900 9850 5900 10250
Wire Wire Line
	6000 9850 6000 10250
Wire Wire Line
	6100 9850 6100 10250
Wire Wire Line
	6900 9850 6900 10250
Wire Wire Line
	7000 9850 7000 10250
Wire Wire Line
	7100 9850 7100 10250
Wire Wire Line
	7200 9850 7200 10250
Wire Wire Line
	7300 9850 7300 10250
Wire Wire Line
	7400 9850 7400 10250
Text Label 5600 9850 3    60   ~ 0
PWR1
Text Label 5700 9850 3    60   ~ 0
GND
Text Label 6900 9850 3    60   ~ 0
PWR2
$Comp
L Conn_01x03 J12
U 1 1
P 6450 10450
F 0 "J12" H 6450 10650 50  0000 C CNN
F 1 "PWRSEL_2A" V 6550 10450 50  0000 C CNN
F 2 "Pin_Headers:Pin_Header_Straight_1x03_Pitch2.54mm" H 6450 10450 50  0001 C CNN
F 3 "" H 6450 10450 50  0001 C CNN
	1    6450 10450
	0    1    1    0   
$EndComp
$Comp
L Conn_01x03 J14
U 1 1
P 7700 10450
F 0 "J14" H 7700 10650 50  0000 C CNN
F 1 "PWRSEL_2B" V 7800 10500 50  0000 C CNN
F 2 "Pin_Headers:Pin_Header_Straight_1x03_Pitch2.54mm" H 7700 10450 50  0001 C CNN
F 3 "" H 7700 10450 50  0001 C CNN
	1    7700 10450
	0    1    1    0   
$EndComp
Wire Wire Line
	6450 10250 6450 9850
Wire Wire Line
	6350 10250 6350 9850
Wire Wire Line
	6550 10250 6550 9850
Wire Wire Line
	7600 10250 7600 9850
Wire Wire Line
	7700 9850 7700 10250
Wire Wire Line
	7800 10250 7800 9850
Text Label 6350 9850 3    60   ~ 0
3v3
Text Label 7800 9850 3    60   ~ 0
5v
Text Label 7700 9850 3    60   ~ 0
PWR2
Text Label 6450 9850 3    60   ~ 0
PWR1
$EndSCHEMATC
